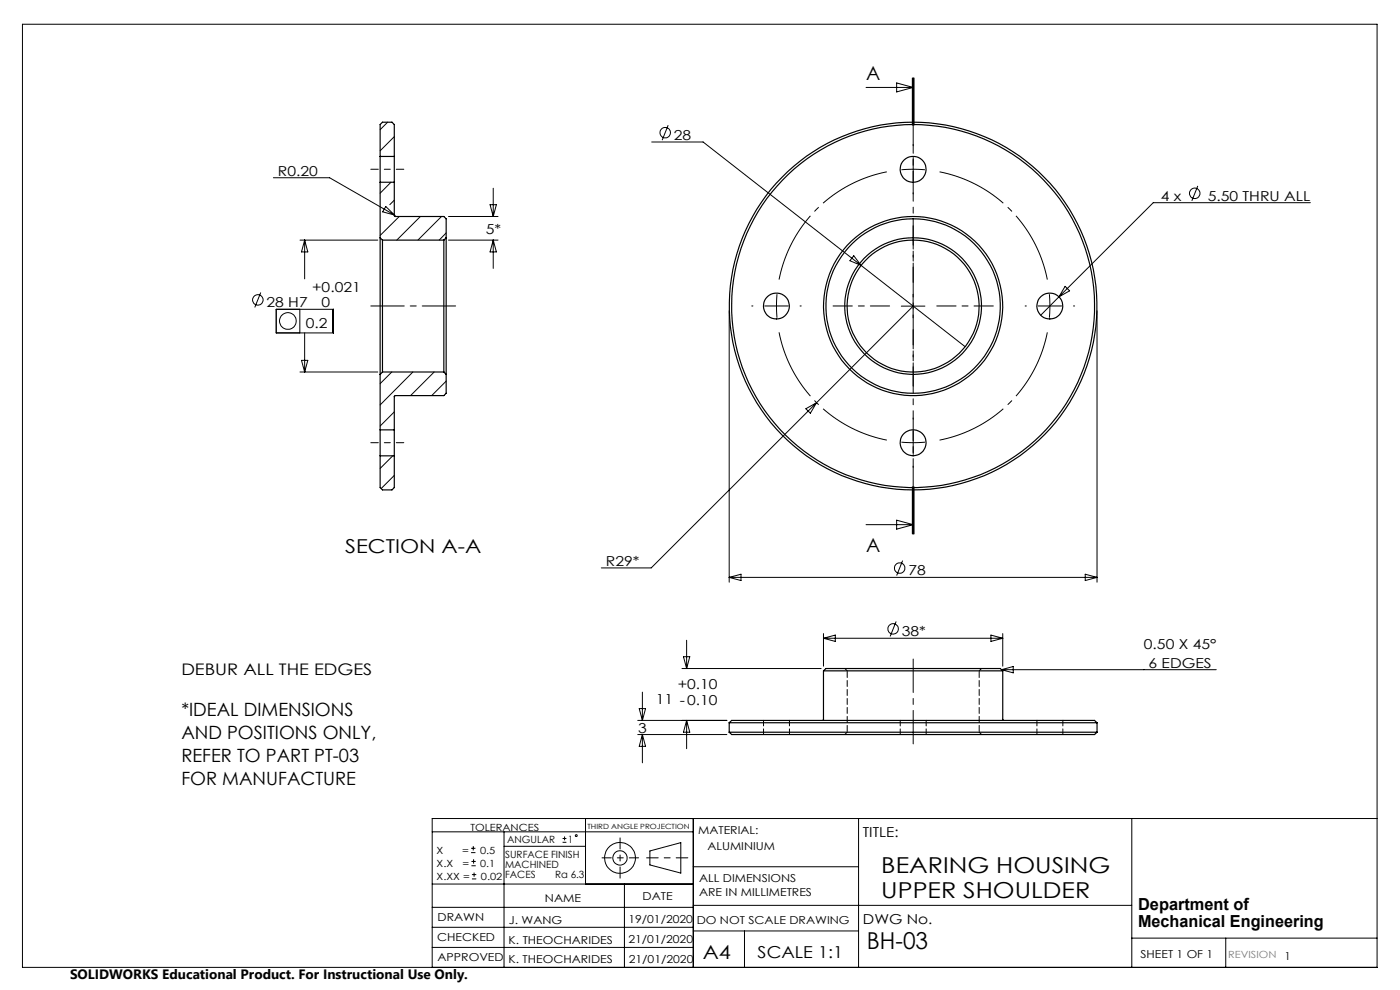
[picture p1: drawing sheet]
<svg xmlns="http://www.w3.org/2000/svg" width="297mm" height="210mm" viewBox="0 0 297 210" stroke-linecap="round" stroke-linejoin="round" font-family="sans-serif">
<g fill="none" stroke="#000" stroke-width=".21">
<path d="M4.8 5.1h287.3v200.1h-287.3zM183.7 18.5h10M190.2 17.6l3.5 .9-3.5 1zM193.5 16.5v10M193.7 16.5v10M193.9 16.5v10M58 37.7h11.9l13.8 7.9M82.2 25.9l-1.6 1.6M82.9 38.7l-2.3 2.3M83.6 29l-3 3M104.6 39.9v6M138.3 30.1h10.9l33.5 26.2"/>
<path d="M141.7 26.6l-1.2 3.1M254.1 39.4l-1.3 3.2M63.6 50.9h16.6M64.6 50.9v8.3M64.6 50.9l.7 2.5h-1.3zM81.8 43.8l1.9 1.8-2.5-.7zM83.6 42.5l-.9 .9M83.7 45.6l.2 .1M84.7 45.9l-4.1 4M89.2 45.9l-5 5M93.7 45.9l-5 5M94.7 49.4l-1.5 1.5"/>
<path d="M95.1 50.9h10.6M95.1 45.9h10.6M104 43.4h1.3l-.7 2.5zM104.6 50.9l.7 2.5h-1.3zM104.6 50.9v6M181.1 54.2l1.6 2.1-2.4-1zM182.7 56.3l22.1 17.2M278 43h-33.3l-20.1 20M55.3 62l-1.3 3.2M58.6 65.6h12.1v5h-12.1zM63.6 65.6v5M63.6 78.9h16.6"/>
<path d="M64 76.4h1.3l-.7 2.5zM64.6 70.6v8.3M83.1 78.9l-2.5 2.5M87.6 78.9l-7 7M92.1 78.9l-5 5M154.7 65.9v57.6M191.2 64.9h5M193.7 62.4v5M193.7 64.9l-20.5 20.5M224.6 63l-3.8 3.9M226 60.7l.9 1-2.3 1.3zM232.7 65.9v57.6"/>
<path d="M83.3 96.7l-2.7 2.7M83.6 87.4l-3 3M94.7 80.8l-3.1 3.1M171 86.7l2.2-1.3-1.3 2.3zM173.2 85.4l-35.1 35.1h-10.5M83.6 100.9l-2.7 2.7M183.7 111.3h10M190.2 110.3l3.5 1-3.5 .9zM191.5 118.9l-1.3 3.2M193.5 103.3v10M193.7 103.3v10M193.9 103.3v10z"/>
<path d="M145 139.3h1.3l-.6 2.5zM145.7 135.8v6M154.7 122.5h78M154.7 122.5l2.5-.7v1.3zM174.7 134.4v6.9M174.7 135.4h38M174.7 135.4l2.5-.7v1.4zM190.1 131.8l-1.3 3.2M210.2 134.7l2.5 .7-2.5 .7zM212.7 134.4v6.9M230.2 121.8l2.5 .7-2.5 .6zM135.3 155.8h18.9"/>
<path d="M135.3 152.8h18.9M135.6 150.3h1.3l-.6 2.5zM136.3 146.8v6M136.3 155.8v6M136.3 155.8l.6 2.5h-1.3zM144.7 141.8h29.5M145.7 152.8v6M145.7 152.8l.6 2.5h-1.3zM212.4 142.1l2.5-.7v1.3zM212.4 142.1h45.6M91.7 176.5h55.4M99.9 179.9h1"/>
<path d="M100.4 179.5v.9M106.9 176.5v28.7M106.9 179.5h17.3M119.3 178.7h.9M119.3 177.9h.9M119.8 177.4v.9M124.2 173.6v13.9M147.1 173.6v31.6M182.1 173.6v31.6M240.1 173.6v31.6M292.1 173.6h-200.4v31.6M91.7 196.7h55.4"/>
<path d="M91.7 192.5h55.4M91.7 187.5h55.4M99.9 180.9h1M100 183.6h.9M100 182.7h.9M100.1 186.4h.9M100.1 185.5h.9M100.5 182.3v.9M100.6 185.1v.9M132.5 187.5v17.7M137.9 180.5l6.5-1.8v6.5l-6.5-1.7zM147.1 183.9h35"/>
<path d="M147.1 197.5h35M147.1 192h93M157.9 197.5v7.7M240.1 199h52M260 199v6.2M91.7 201h55.4"/>
<circle cx="141.1" cy="28.2" r="1.12"/>
<circle cx="253.4" cy="41" r="1.12"/>
<circle cx="54.7" cy="63.6" r="1.11"/>
<circle cx="61.1" cy="68.1" r="1.77"/>
<circle cx="189.5" cy="133.4" r="1.1"/>
<circle cx="190.9" cy="120.5" r="1.12"/>
<circle cx="122.2" cy="177.3" r=".2"/>
<circle cx="131.5" cy="182" r="1.52"/>
<circle cx="131.5" cy="182" r="3.3"/>
</g>
<path d="M145.9 182h-8.7" fill="none" stroke="#000" stroke-width=".21" stroke-dasharray="15.2 1.3 1.3 1.3" stroke-dashoffset="12.8"/>
<path d="M131.5 177.7v8.6" fill="none" stroke="#000" stroke-width=".21" stroke-dasharray="15.2 1.3 1.3 1.3" stroke-dashoffset="12.9"/>
<path d="M127.7 182h7.8" fill="none" stroke="#000" stroke-width=".21" stroke-dasharray="15.2 1.3 1.3 1.3" stroke-dashoffset="13.3"/>
<path d="M193.7 35.9l-2.5 .1M193.7 35.9l2.5 .1M164.7 64.9l.1 2.5M164.7 64.9l.1-2.5M222.7 64.9l-.1-2.5M222.7 64.9l-.1 2.5M193.7 93.9l2.5-.1M193.7 93.9l-2.5-.1" fill="none" stroke="#000" stroke-width=".21" stroke-dasharray="15.2 1.3 1.3 1.3" stroke-linecap="butt"/>
<path d="M188.8 36.3a29 29 0 0 0-23.6 23.6M222.3 59.9a29 29 0 0 0-23.6-23.6M165.2 69.9a29 29 0 0 0 23.6 23.6M198.7 93.5a29 29 0 0 0 23.6-23.6" fill="none" stroke="#000" stroke-width=".21" stroke-dasharray="15.2 1.3 1.3 1.3" stroke-dashoffset="-.6" stroke-linecap="butt"/>
<path d="M193.7 16.5v96.8" fill="none" stroke="#000" stroke-width=".21" stroke-dasharray="6.3 1.3 1.3 1.3" stroke-dashoffset=".5"/>
<path d="M96.7 64.9h-18M193.7 139.8v18" fill="none" stroke="#000" stroke-width=".21" stroke-dasharray="15.2 1.3 1.3 1.3" stroke-dashoffset="8.1"/>
<path d="M78.7 35.9h7M78.7 93.9h7" fill="none" stroke="#000" stroke-width=".21" stroke-dasharray="15.2 1.3 1.3 1.3" stroke-dashoffset="13.6"/>
<path d="M193.7 59.9v-12M188.7 64.9h-12M193.7 69.9v12M198.7 64.9h12" fill="none" stroke="#000" stroke-width=".21" stroke-dasharray="15.2 1.3 1.3 1.3" stroke-dashoffset="11.1"/>
<g fill="none" stroke="#000" stroke-width=".21" stroke-dasharray="15.2 1.3 1.3 1.3">
<path d="M193.7 35.9v-2.5M193.7 35.9v2.5M193.7 30.9v-.2M193.7 40.9v.3M159.7 64.9h-.2M164.7 64.9h-2.5M164.7 64.9h2.5M169.7 64.9h.3M217.7 64.9h-.2M222.7 64.9h2.5M222.7 64.9h-2.5M227.7 64.9h.3"/>
<path d="M193.7 93.9v2.5M193.7 93.9v-2.5M193.7 98.9v.3M193.7 88.9v-.2"/>
</g>
<g fill="none" stroke="#000" stroke-width=".25">
<path d="M80.6 33.2v5.5M80.6 33.2v-6.8l.5-.5h2l.5 .5v6.8M80.6 38.7v11.7M80.6 38.7h3M80.6 33.2h3M83.6 33.2v5.5M83.6 38.7l.1 7.1 10.5 .1 .5 .5v4M80.6 50.4v29M80.6 50.4l.5 .5M81.1 50.9v28M81.1 50.9h13.1M94.2 50.9v28"/>
<path d="M94.7 50.4v29M94.7 50.4l-.5 .5M80.6 79.4v11.8M81.1 78.9l-.5 .5M81.1 78.9h13.1M94.2 78.9l.5 .5M94.7 79.4v4l-.5 .5-10.5 .1-.1 7.2M80.6 91.2v5.5M80.6 96.7h3M80.6 96.7v6.7l.5 .5h2l.5-.5v-6.7M80.6 91.2h3M83.6 91.2v5.5"/>
<path d="M154.7 153.3l.5-.5h77l.5 .5M154.7 153.3h78M154.7 155.3h78M154.7 155.3l.5 .5h77l.5-.5M154.7 153.3v2M174.7 142.3v10.4l-.2 .1M174.7 142.3l.5-.5h37l.5 .5M174.7 142.3h38M212.7 142.3v10.4l.2 .1M232.7 153.3v2"/>
<circle cx="193.7" cy="35.9" r="2.75"/>
<circle cx="164.7" cy="64.9" r="2.75"/>
<circle cx="193.7" cy="64.9" r="39"/>
<circle cx="193.7" cy="64.9" r="18.5"/>
<circle cx="193.7" cy="64.9" r="14.5"/>
<circle cx="193.7" cy="64.9" r="19"/>
<circle cx="193.7" cy="64.9" r="38.5"/>
<circle cx="193.7" cy="64.9" r="14"/>
<circle cx="222.7" cy="64.9" r="2.75"/>
<circle cx="193.7" cy="93.9" r="2.77"/>
</g>
<path d="M162 152.8v3M167.5 155.8v-3M191 152.8v3M196.5 155.8v-3M220 152.8v3M225.5 155.8v-3" fill="none" stroke="#000" stroke-width=".21" stroke-dasharray="1.3 .6" stroke-dashoffset=".1"/>
<path d="M179.2 141.8l.5 .5M179.7 155.3l-.5 .5M207.7 142.3l.5-.5M208.2 155.8l-.5-.5" fill="none" stroke="#000" stroke-width=".21" stroke-dasharray="1.3 .6" stroke-dashoffset=".4"/>
<path d="M179.7 142.3v13M207.7 155.3v-13" fill="none" stroke="#000" stroke-width=".21" stroke-dasharray="1.3 .6" stroke-dashoffset="-.1"/>
<text font-size="4.9" x="183.9" y="201.4">BH-03</text>
<g font-size="4.7">
<text x="187" y="185.2">BEARING HOUSING</text>
<text x="187" y="190.4">UPPER SHOULDER</text>
</g>
<g font-size="4.1">
<text x="183.7" y="16.9">A</text>
<text x="73.2" y="117.4">SECTION A-A</text>
<text x="183.7" y="117">A</text>
<text x="149.1" y="203.3">A4</text>
</g>
<g font-size="3.9">
<text x="38.5" y="152">*IDEAL DIMENSIONS</text>
<text x="38.5" y="156.9">AND POSITIONS ONLY,</text>
<text x="38.5" y="161.7">REFER TO PART PT-03</text>
<text x="38.5" y="166.6">FOR MANUFACTURE</text>
</g>
<g font-size="3.5">
<text x="241.4" y="193.1">Department of</text>
<text x="241.4" y="196.6">Mechanical Engineering</text>
<text x="160.7" y="203.2">SCALE 1:1</text>
</g>
<text font-size="3.4" x="38.5" y="143.3">DEBUR ALL THE EDGES</text>
<g font-size="2.9">
<text x="143" y="29.7">28</text>
<text x="59" y="37.3">R0.20</text>
<text x="246.2" y="42.5">4 x</text>
<text x="256.2" y="42.5">5.50 THRU ALL</text>
<text x="103" y="49.7">5*</text>
<text x="56.5" y="65.1">28 H7</text>
<text x="66.2" y="61.9">+0.021</text>
<text x="68.2" y="65.2">0</text>
<text x="64.9" y="69.7">0.2</text>
<text x="128.5" y="120.1">R29*</text>
<text x="192.7" y="122">78</text>
<text x="191.3" y="134.9">38*</text>
<text x="242.7" y="137.7">0.50 X 45°</text>
<text x="243.7" y="141.6">6 EDGES</text>
<text x="139.1" y="149.4">11 -0.10</text>
<text x="143.8" y="146.2">+0.10</text>
<text x="135.4" y="155.6">3</text>
<text x="183" y="177.5">TITLE:</text>
<text x="183.1" y="196">DWG No.</text>
<text x="14.9" y="207.6">SOLIDWORKS Educational Product. For Instructional Use Only.</text>
</g>
<g font-size="2.3">
<text x="148.1" y="177">MATERIAL:</text>
<text x="150.1" y="180.4">ALUMINIUM</text>
<text x="115.6" y="191.3">NAME</text>
<text x="136.3" y="191">DATE</text>
<text x="148.3" y="187.1">ALL DIMENSIONS</text>
<text x="148.3" y="190.1">ARE IN MILLIMETRES</text>
<text x="92.8" y="195.5">DRAWN</text>
<text x="107.9" y="196">J. WANG</text>
<text x="133.3" y="195.8">19/01/2020</text>
<text x="147.8" y="195.9">DO NOT SCALE DRAWING</text>
<text x="92.8" y="199.5">CHECKED</text>
<text x="92.8" y="203.9">APPROVED</text>
<text x="107.9" y="200.2">K. THEOCHARIDES</text>
<text x="133.3" y="200.1">21/01/2020</text>
<text x="242" y="203.2">SHEET 1 OF 1</text>
<text x="272.5" y="203.7">1</text>
<text x="107.9" y="204.3">K. THEOCHARIDES</text>
<text x="133.4" y="204.3">21/01/2020</text>
</g>
<g font-size="2.1">
<text x="99.8" y="176.2">TOLERANCES</text>
<text x="107.6" y="178.8">ANGULAR</text>
<text x="120.5" y="178.8">1</text>
<text x="92.6" y="181.1">X</text>
<text x="92.6" y="183.9">X.X</text>
<text x="98" y="181.1">=</text>
<text x="98.1" y="183.9">=</text>
<text x="101.8" y="181.1">0.5</text>
<text x="101.9" y="183.9">0.1</text>
<text x="107.2" y="182">SURFACE FINISH</text>
<text x="107.2" y="184.1">MACHINED</text>
<text x="92.6" y="186.7">X.XX =</text>
<text x="102" y="186.7">0.02</text>
<text x="107.2" y="186.2">FACES</text>
<text x="117.8" y="186.2">Ra 6.3</text>
</g>
<text font-size="2.1" fill="#808080" x="260.6" y="203.2">REVISION</text>
<text font-size="1.5" x="124.6" y="175.8">THIRD ANGLE PROJECTION</text>
</svg>
